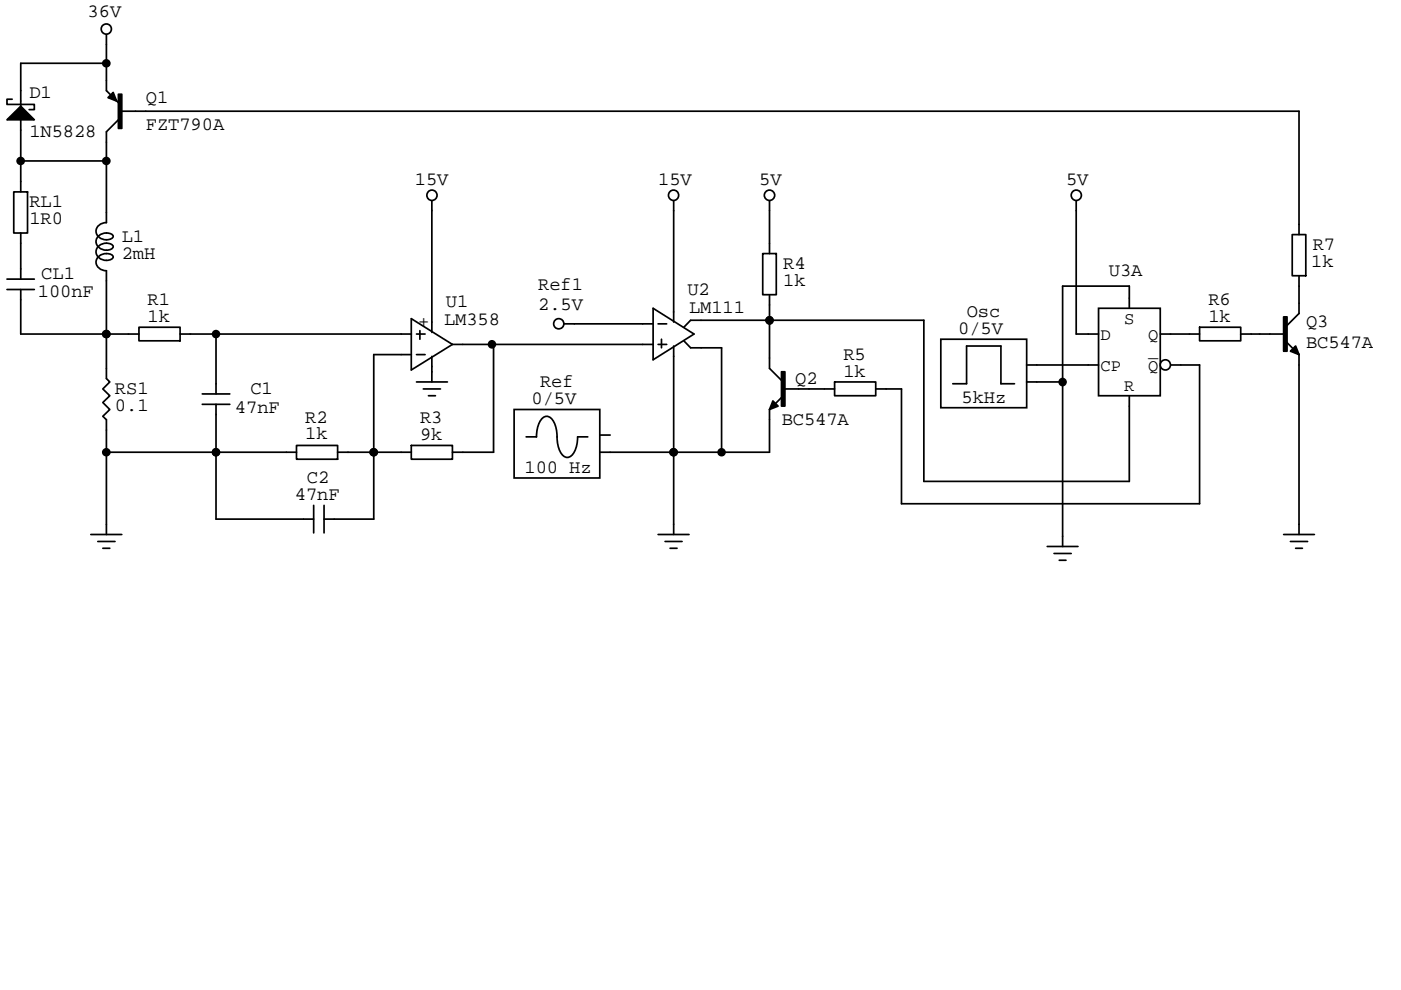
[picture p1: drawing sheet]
<svg xmlns="http://www.w3.org/2000/svg" width="297mm" height="210mm" viewBox="0 0 297 210" stroke-linecap="round" stroke-linejoin="round" font-family="sans-serif">
<path d="M228.2 42.5v2.2M64.3 110.1h2.2M66.5 107.1v5.9M68.7 107.1v5.9M68.7 110.1h2.2" fill="none" stroke="#000" stroke-width=".36"/>
<circle cx="228.2" cy="41.4" r="1.09" fill="#fff"/>
<g fill="none" stroke="#000" stroke-width=".36">
<path d="M163.1 42.5v2.2"/>
<circle cx="228.2" cy="41.4" r="1.09"/>
</g>
<circle cx="163.2" cy="41.4" r="1.1" fill="#fff"/>
<g fill="none" stroke="#000" stroke-width=".36">
<path d="M267.1 70.8h5.1M272.2 67.2h.7v7.3h-.7zM272.9 72.6l2.5 2.6v2.2M273.6 74.5l1.1-1.1 .7 1.8zM275.4 64.3v2.2l-2.5 2.5M222 115.9h6.6M223.5 117.3h3.6M224.6 118.8h1.4M225.3 113.7v2.2M272.2 113.3h6.5M273.6 114.8h3.6M274.7 116.2h1.4"/>
<path d="M275.4 111.2v2.1"/>
<circle cx="163.2" cy="41.4" r="1.1"/>
</g>
<g fill="#000">
<path d="M273.6 74.5l1.1-1.1 .7 1.8z"/>
<path d="M272.2 67.2h.7v7.3h-.7z" fill-rule="evenodd"/>
</g>
<path d="M232.9 65.4h13.1v18.5h-13.1z" fill-rule="evenodd" fill="#fff"/>
<path d="M230.7 70.8h2.2M230.7 77.4h2.2M232.9 65.4h13.1v18.5h-13.1zM239.4 63.2v2.2M248.2 77.4h2.2M239.4 83.9v2.2" fill="none" stroke="#000" stroke-width=".36"/>
<circle cx="247.1" cy="77.4" r="1.08" fill="#fff"/>
<g fill="none" stroke="#000" stroke-width=".36">
<path d="M246 70.8h2.2"/>
<circle cx="247.1" cy="77.4" r="1.08"/>
</g>
<path d="M199.5 71.9h18.2v14.5h-18.2z" fill-rule="evenodd" fill="#fff"/>
<path d="M119.5 68.7h2.2M163.1 75.9v2.2l2.6 2.5M165.7 78.8h.7v7.3h-.7zM199.5 71.9h18.2v14.5h-18.2zM217.7 77.4h2.1M163.9 85l1.1 1.1-1.9 .7zM165.7 84.3l-2.6 2.5v2.2M166.4 82.5h5.1M202 81.4h2.9v-8h7.3v8h2.9M217.7 81h2.1" fill="none" stroke="#000" stroke-width=".36"/>
<g fill="#000">
<path d="M163.9 85l1.1 1.1-1.9 .7z"/>
<path d="M165.7 78.8h.7v7.3h-.7z" fill-rule="evenodd"/>
</g>
<circle cx="118.5" cy="68.6" r="1.09" fill="#fff"/>
<circle cx="118.5" cy="68.6" r="1.09" fill="none" stroke="#000" stroke-width=".36"/>
<path d="M109 86.8h18.2v14.5h-18.2z" fill-rule="evenodd" fill="#fff"/>
<path d="M142.8 42.5v2.2M109 86.8h18.2v14.5h-18.2zM111.5 92.6h2.2a4.9 4.9 0 0 1 1.8-4.2 1.59 1.59 0 0 1 2 1.1 8.4 8.4 0 0 1 .7 4 4.1 4.1 0 0 0 1.6 3.4 1.59 1.59 0 0 0 2-1.2 7 7 0 0 0 .7-3.1h2.1M127.2 92.2h2.2M127.2 95.9h2.2M139.5 113.3h6.6M141 114.8h3.6M142.1 116.2h1.4M142.8 111.2v2.1" fill="none" stroke="#000" stroke-width=".36"/>
<circle cx="142.8" cy="41.4" r="1.09" fill="#fff"/>
<g fill="none" stroke="#000" stroke-width=".36">
<path d="M91.6 42.5v2.2M91.6 78.8v2.2M136.3 68.7h2.2M136.3 73h2.2M138.5 65.4l8.6 5.4-8.6 5.5zM139.5 68.7h1.8M139.5 73h1.8M140.2 71.9v1.8M142.8 66.1v2.2M142.8 73.4v2.2M145 72.3l1.4 1.4h2.2M148.6 67.9h-2.2l-1.4 1.5"/>
<path d="M88.3 81h6.6M89.7 82.5h3.7M90.8 83.9h1.5"/>
<circle cx="142.8" cy="41.4" r="1.09"/>
</g>
<circle cx="91.6" cy="41.4" r="1.09" fill="#fff"/>
<g fill="none" stroke="#000" stroke-width=".36">
<path d="M4.4 19.2v3.3M22.6 7.2v2.2M22.6 17.1v2.1l2.5 2.6M25.1 20h.7v7.2h-.7zM1.5 25.4l2.9-2.9 2.9 2.9zM2.6 21h-1.1v1.1h5.8v1.1h-1.1M4.4 25.4v2.2M22.9 20.7l1.1-1.1 .7 1.8zM25.1 25.4l-2.5 2.5v2.2M25.8 23.6h5.1M1.5 59.2h5.8M4.4 57v2.2"/>
<path d="M22.6 45v2.2a1.81 1.81 0 0 0-2 1 1.81 1.81 0 0 0 .4 2.1 2.01 2.01 0 0 0 3-.2 1.58 1.58 0 0 0-2-.6 1.76 1.76 0 0 0-1.6 1.7 1.76 1.76 0 0 0 1.6 1.8 1.56 1.56 0 0 0 2-.7 2.05 2.05 0 0 0-3.3 .2 1.99 1.99 0 0 0 .4 2.3 1.99 1.99 0 0 0 2.3 .3l.5-.4 .1-.2a1.58 1.58 0 0 0-2-.7 1.76 1.76 0 0 0-1.6 1.8 1.76 1.76 0 0 0 1.6 1.7l.6 .1v2.2M1.5 61.4h5.8M4.4 61.4v2.1M85 70.8h2.2M85 75.2h2.2M87.2 67.6l8.7 5.4-8.7 5.4zM88.3 70.8h1.8M88.3 75.2h1.8M89 70.1v1.8M91.6 68.3v2.2M91.6 75.6v2.1M95.9 73h2.2"/>
<path d="M42.9 85.7h5.8M42.9 83.5h5.8M45.8 81.4v2.1M45.8 85.7v2.2"/>
<circle cx="91.6" cy="41.4" r="1.09"/>
</g>
<g fill="#000">
<path d="M1.5 25.4l2.9-2.9 2.9 2.9zM22.9 20.7l1.1-1.1 .7 1.8z"/>
<path d="M25.1 20h.7v7.2h-.7z" fill-rule="evenodd"/>
</g>
<circle cx="22.5" cy="6.2" r="1.08" fill="#fff"/>
<g fill="none" stroke="#000" stroke-width=".36">
<path d="M22.6 9.4v7.7M22.6 13.4h-18.2v5.8M4.4 27.6v13.1M4.4 34.1h18.2M22.6 30.1v14.9M30.9 23.6h244.5v26.1M2.9 40.7h2.9v8.7h-2.9zM4.4 49.4v7.6M22.6 59.6v20.7l.7 .7-1.5 1.5 1.5 1.4-1.5 1.4 1.5 1.5-1.5 1.5 .8 .7v24.3M91.6 44.7v23.6M142.8 44.7v21.4M161.7 53.8h2.9v8.7h-2.9z"/>
<path d="M163.1 44.7v9.1M228.2 44.7v26.1h2.5M274 49.7h2.9v8.8h-2.9zM275.4 58.5v5.8M4.4 63.5v7.3h25.1M29.5 69.4h8.7v2.9h-8.7zM38.2 70.8h46.8M45.8 70.8v10.6M85 75.2h-5.8v34.9h-8.3M91.6 77.7v1.1M98.1 73h38.2M104.6 73v22.9h-8.7"/>
<path d="M121.7 68.7h14.6M142.8 75.6v35.6M148.6 67.9h47.3v34.2h43.5v-16M148.6 73.7h4.4v22.2M163.1 62.5v13.4M219.8 77.4h10.9M239.4 63.2v-2.5h-14.1v53M248.2 70.8h6.1M250.4 77.4h3.9v29.4h-63.2v-24.3h-5.4M254.3 69.4h8.8v2.9h-8.8zM263.1 70.8h4M275.4 77.4v33.8"/>
<path d="M22.6 95.9h40.3M45.8 87.9v22.2h18.5M62.9 94.4h8.7v3h-8.7zM71.6 95.9h15.6M87.2 94.4h8.7v3h-8.7zM163.1 89v6.9h-33.7M171.5 82.5h5.4M176.9 81h8.8v2.9h-8.8zM219.8 81h5.5M19.3 113.3h6.5M20.7 114.8h3.7M21.8 116.2h1.5"/>
<circle cx="22.5" cy="6.2" r="1.08"/>
<circle cx="22.5" cy="13.4" r=".73"/>
<circle cx="4.4" cy="34.1" r=".73"/>
<circle cx="22.5" cy="34.1" r=".73"/>
<circle cx="22.5" cy="70.8" r=".73"/>
<circle cx="45.8" cy="70.8" r=".73"/>
<circle cx="104.3" cy="73" r=".73"/>
<circle cx="163.1" cy="67.9" r=".72"/>
<circle cx="22.5" cy="95.9" r=".73"/>
<circle cx="45.8" cy="95.9" r=".73"/>
<circle cx="79.2" cy="95.9" r=".73"/>
<circle cx="142.8" cy="95.9" r=".73"/>
<circle cx="153" cy="95.9" r=".73"/>
<circle cx="225.3" cy="81" r=".73"/>
</g>
<g fill="#000">
<circle cx="22.5" cy="13.4" r=".73"/>
<circle cx="4.4" cy="34.1" r=".73"/>
<circle cx="22.5" cy="34.1" r=".73"/>
<circle cx="22.5" cy="70.8" r=".73"/>
<circle cx="45.8" cy="70.8" r=".73"/>
<circle cx="104.3" cy="73" r=".73"/>
<circle cx="163.1" cy="67.9" r=".72"/>
<circle cx="22.5" cy="95.9" r=".73"/>
<circle cx="45.8" cy="95.9" r=".73"/>
<circle cx="79.2" cy="95.9" r=".73"/>
<circle cx="142.8" cy="95.9" r=".73"/>
<circle cx="153" cy="95.9" r=".73"/>
<circle cx="225.3" cy="81" r=".73"/>
</g>
<g font-size="4">
<text x="18.6" y="3.6">36V</text>
<text x="6.2" y="20.7">D1</text>
<text x="30.9" y="21.8">Q1</text>
<text x="6.2" y="29">1N5828</text>
<text x="30.9" y="27.6">FZT790A</text>
<text x="88" y="39.2">15V</text>
<text x="139.6" y="39.2">15V</text>
<text x="161" y="39.2">5V</text>
<text x="226" y="39.2">5V</text>
<text x="6.2" y="43.9">RL1</text>
<text x="6.2" y="47.6">1R0</text>
<text x="25.8" y="51.2">L1</text>
<text x="278.3" y="53">R7</text>
<text x="8.8" y="59.2">CL1</text>
<text x="25.8" y="54.9">2mH</text>
<text x="166.1" y="57">R4</text>
<text x="235.1" y="58.5">U3A</text>
<text x="278" y="56.7">1k</text>
<text x="8" y="62.9">100nF</text>
<text x="31.3" y="64.6">R1</text>
<text x="94.5" y="65">U1</text>
<text x="114.1" y="61.4">Ref1</text>
<text x="114.1" y="65.7">2.5V</text>
<text x="145.8" y="62.5">U2</text>
<text x="166.1" y="60.7">1k</text>
<text x="256.2" y="64.6">R6</text>
<text x="31.3" y="68.3">1k</text>
<text x="88.7" y="69.4">+</text>
<text x="94.1" y="69">LM358</text>
<text x="146.1" y="66.5">LM111</text>
<text x="203.2" y="70.8">0/5V</text>
<text x="205" y="67.2">Osc</text>
<text x="256.2" y="68.3">1k</text>
<text x="276.9" y="69.4">Q3</text>
<text x="178.8" y="76.3">R5</text>
<text x="276.9" y="73.7">BC547A</text>
<text x="24.4" y="83.6">RS1</text>
<text x="53.1" y="83.6">C1</text>
<text x="114.5" y="82.1">Ref</text>
<text x="168.6" y="81.4">Q2</text>
<text x="178.8" y="79.9">1k</text>
<text x="24.4" y="87.2">0.1</text>
<text x="49.8" y="87.5">47nF</text>
<text x="64.7" y="89.7">R2</text>
<text x="89.1" y="89.7">R3</text>
<text x="112.7" y="85.7">0/5V</text>
<text x="203.9" y="85.4">5kHz</text>
<text x="64.7" y="93">1k</text>
<text x="89.1" y="93.3">9k</text>
<text x="165.7" y="90.1">BC547A</text>
<text x="111.2" y="100.2">100 Hz</text>
<text x="62.5" y="106.1">47nF</text>
<text x="65.1" y="102.4">C2</text>
</g>
<g font-size="3.6">
<text x="238.4" y="68.7">S</text>
<text x="233.3" y="72">D</text>
<text x="243.5" y="75.6">_</text>
<text x="243.5" y="72">Q</text>
<text x="233.3" y="78.6">CP</text>
<text x="238.4" y="82.9">R</text>
<text x="243.5" y="78.6">Q</text>
</g>
</svg>
